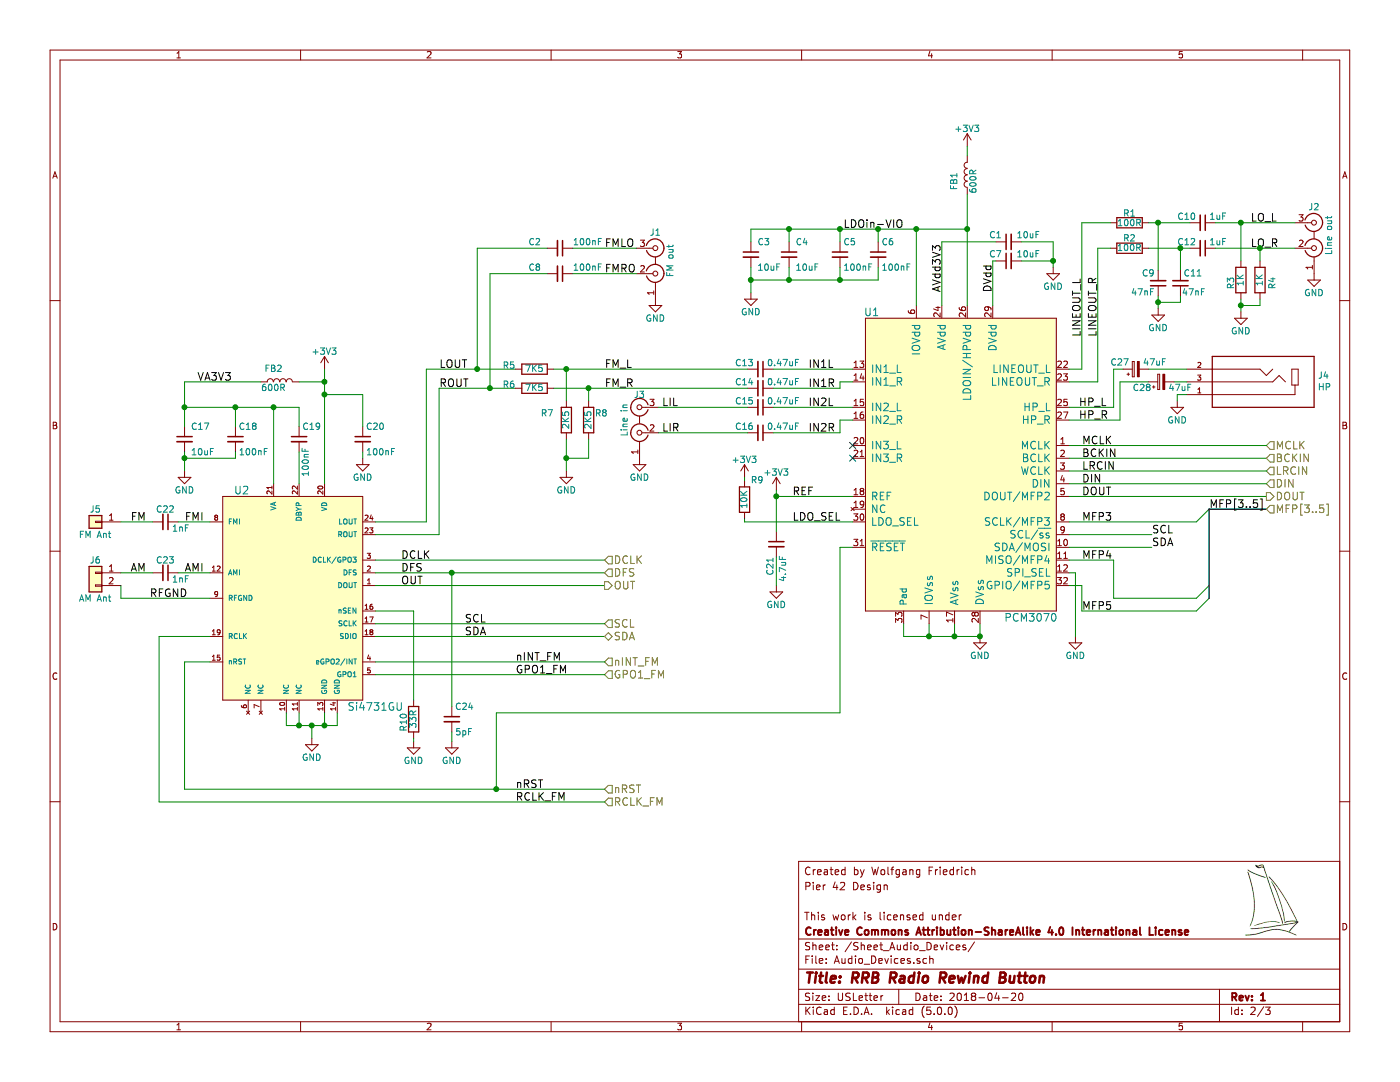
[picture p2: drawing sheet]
EESchema Schematic File Version 4
LIBS:P42-RRB_rev1-cache
EELAYER 26 0
EELAYER END
$Descr USLetter 11000 8500
encoding utf-8
Sheet 2 3
Title "RRB Radio Rewind Button"
Date "2018-04-20"
Rev "1"
Comp "Creative Commons Attribution-ShareAlike 4.0 International License"
Comment1 "This work is licensed under"
Comment2 ""
Comment3 "Pier 42 Design"
Comment4 "Created by Wolfgang Friedrich"
$EndDescr
$Comp
L RRB:Si4731GU U2
U 1 1
P 2350 4800
F 0 "U2" H 1900 5750 60  0000 C CNN
F 1 "Si4731GU" H 2950 4050 60  0000 C CNN
F 2 "Package_SO:SSOP-24_3.9x8.7mm_P0.635mm" H 2350 4800 60  0001 C CNN
F 3 "" H 2350 4800 60  0001 C CNN
F 4 "Silicon Labs" H 0   0   50  0001 C CNN "Mfr"
F 5 "Si4731-D60-GU" H 0   0   50  0001 C CNN "Mfr PN"
F 6 "IC RADIO RX AM/FM/AUX 24SSOP " H 0   0   50  0001 C CNN "Description"
	1    2350 4800
	1    0    0    -1  
$EndComp
$Comp
L Device:C_Small C20
U 1 1
P 2850 3450
F 0 "C20" H 2875 3550 50  0000 L CNN
F 1 "100nF" H 2875 3350 50  0000 L CNN
F 2 "Capacitor_SMD:C_0603_1608Metric" H 2888 3300 50  0001 C CNN
F 3 "" H 2850 3450 50  0001 C CNN
F 4 "CAP CER 100nF 25V 10% X7R 0603" H 2850 3450 60  0001 C CNN "Description"
	1    2850 3450
	1    0    0    -1  
$EndComp
$Comp
L Device:C_Small C18
U 1 1
P 1850 3450
F 0 "C18" H 1875 3550 50  0000 L CNN
F 1 "100nF" H 1875 3350 50  0000 L CNN
F 2 "Capacitor_SMD:C_0603_1608Metric" H 1888 3300 50  0001 C CNN
F 3 "" H 1850 3450 50  0001 C CNN
F 4 "CAP CER 100nF 25V 10% X7R 0603" H 1850 3450 60  0001 C CNN "Description"
	1    1850 3450
	1    0    0    -1  
$EndComp
$Comp
L Device:C_Small C19
U 1 1
P 2350 3450
F 0 "C19" H 2375 3550 50  0000 L CNN
F 1 "100nF" V 2400 3150 50  0000 L CNN
F 2 "Capacitor_SMD:C_0603_1608Metric" H 2388 3300 50  0001 C CNN
F 3 "" H 2350 3450 50  0001 C CNN
F 4 "CAP CER 100nF 25V 10% X7R 0603" H 2350 3450 60  0001 C CNN "Description"
	1    2350 3450
	1    0    0    -1  
$EndComp
$Comp
L power:GND #PWR08
U 1 1
P 2850 3600
F 0 "#PWR08" H 2850 3350 50  0001 C CNN
F 1 "GND" H 2850 3450 50  0000 C CNN
F 2 "" H 2850 3600 50  0001 C CNN
F 3 "" H 2850 3600 50  0001 C CNN
	1    2850 3600
	1    0    0    -1  
$EndComp
$Comp
L Device:C_Small C22
U 1 1
P 1300 4100
F 0 "C22" V 1200 4025 50  0000 L CNN
F 1 "1nF" V 1350 4150 50  0000 L CNN
F 2 "Capacitor_SMD:C_0603_1608Metric" H 1338 3950 50  0001 C CNN
F 3 "" H 1300 4100 50  0001 C CNN
F 4 "CAP CER 1nF 25V 10% X7R 0603" H 1300 4100 60  0001 C CNN "Description"
	1    1300 4100
	0    1    1    0   
$EndComp
$Comp
L power:GND #PWR018
U 1 1
P 2450 5800
F 0 "#PWR018" H 2450 5550 50  0001 C CNN
F 1 "GND" H 2450 5650 50  0000 C CNN
F 2 "" H 2450 5800 50  0001 C CNN
F 3 "" H 2450 5800 50  0001 C CNN
	1    2450 5800
	1    0    0    -1  
$EndComp
Text Label 3150 4400 0    60   ~ 0
DCLK
Text Label 3150 4500 0    60   ~ 0
DFS
Text Label 3150 4600 0    60   ~ 0
OUT
Text Label 3650 4900 0    60   ~ 0
SCL
Text Label 3650 5000 0    60   ~ 0
SDA
Text HLabel 4750 4900 2    60   Input ~ 0
SCL
Text Label 3450 3050 0    60   ~ 0
ROUT
Text Label 3450 2900 0    60   ~ 0
LOUT
$Comp
L Device:C_Small C24
U 1 1
P 3550 5650
F 0 "C24" H 3575 5750 50  0000 L CNN
F 1 "5pF" H 3575 5550 50  0000 L CNN
F 2 "Capacitor_SMD:C_0603_1608Metric" H 3588 5500 50  0001 C CNN
F 3 "" H 3550 5650 50  0001 C CNN
F 4 "CAP CER 5pF 25V 10% X7R 0603" H 3550 5650 60  0001 C CNN "Description"
	1    3550 5650
	1    0    0    -1  
$EndComp
$Comp
L power:GND #PWR020
U 1 1
P 3550 5825
F 0 "#PWR020" H 3550 5575 50  0001 C CNN
F 1 "GND" H 3550 5675 50  0000 C CNN
F 2 "" H 3550 5825 50  0001 C CNN
F 3 "" H 3550 5825 50  0001 C CNN
	1    3550 5825
	1    0    0    -1  
$EndComp
$Comp
L Device:C_Small C23
U 1 1
P 1300 4500
F 0 "C23" V 1200 4425 50  0000 L CNN
F 1 "1nF" V 1350 4550 50  0000 L CNN
F 2 "Capacitor_SMD:C_0603_1608Metric" H 1338 4350 50  0001 C CNN
F 3 "" H 1300 4500 50  0001 C CNN
F 4 "CAP CER 1nF 25V 10% X7R 0603" H 1300 4500 60  0001 C CNN "Description"
	1    1300 4500
	0    1    1    0   
$EndComp
Text Label 4050 5200 0    60   ~ 0
nINT_FM
Text Label 4050 5300 0    60   ~ 0
GPO1_FM
Text Label 4050 6200 0    60   ~ 0
nRST
Text Label 4050 6300 0    60   ~ 0
RCLK_FM
$Comp
L P42-RRB_rev1-rescue:Conn_01x02 J6
U 1 1
P 750 4500
F 0 "J6" H 750 4600 50  0000 C CNN
F 1 "AM Ant" H 750 4300 50  0000 C CNN
F 2 "Connector_PinHeader_2.54mm:PinHeader_1x02_P2.54mm_Vertical" H 750 4500 50  0001 C CNN
F 3 "" H 750 4500 50  0001 C CNN
F 4 "CONN HEADER 2PIN 2.54MM TH" H 0   0   50  0001 C CNN "Description"
	1    750  4500
	-1   0    0    -1  
$EndComp
$Comp
L P42-RRB_rev1-rescue:Conn_01x01 J?
U 1 1
P 750 4100
AR Path="/5ADBC171" Ref="J?"  Part="1" 
AR Path="/5AD69680/5ADBC171" Ref="J5"  Part="1" 
F 0 "J5" H 750 4200 50  0000 C CNN
F 1 "FM Ant" H 750 4000 50  0000 C CNN
F 2 "Connector_PinHeader_2.54mm:PinHeader_1x01_P2.54mm_Vertical" H 750 4100 50  0001 C CNN
F 3 "" H 750 4100 50  0001 C CNN
F 4 "CONN HEADER 1PIN TH " H 0   0   50  0001 C CNN "Description"
	1    750  4100
	-1   0    0    -1  
$EndComp
$Comp
L Device:R R10
U 1 1
P 3250 5650
F 0 "R10" V 3325 5675 50  0000 C CNN
F 1 "33R" V 3250 5650 50  0000 C CNN
F 2 "Resistor_SMD:R_0603_1608Metric" V 3180 5650 50  0001 C CNN
F 3 "" H 3250 5650 50  0001 C CNN
F 4 "RES 33R 1% 0.1W 0603" V 3250 5650 60  0001 C CNN "Description"
	1    3250 5650
	-1   0    0    1   
$EndComp
$Comp
L power:GND #PWR019
U 1 1
P 3250 5825
F 0 "#PWR019" H 3250 5575 50  0001 C CNN
F 1 "GND" H 3250 5675 50  0000 C CNN
F 2 "" H 3250 5825 50  0001 C CNN
F 3 "" H 3250 5825 50  0001 C CNN
	1    3250 5825
	1    0    0    -1  
$EndComp
Text HLabel 4750 5200 2    60   Input ~ 0
nINT_FM
Text HLabel 4750 5300 2    60   Input ~ 0
GPO1_FM
Text HLabel 4750 6200 2    60   Input ~ 0
nRST
Text HLabel 4750 6300 2    60   Input ~ 0
RCLK_FM
$Comp
L power:+3V3 #PWR06
U 1 1
P 2550 2900
F 0 "#PWR06" H 2550 2750 50  0001 C CNN
F 1 "+3V3" H 2550 3040 50  0000 C CNN
F 2 "" H 2550 2900 50  0001 C CNN
F 3 "" H 2550 2900 50  0001 C CNN
	1    2550 2900
	1    0    0    -1  
$EndComp
$Comp
L power:GND #PWR010
U 1 1
P 1450 3700
F 0 "#PWR010" H 1450 3450 50  0001 C CNN
F 1 "GND" H 1450 3550 50  0000 C CNN
F 2 "" H 1450 3700 50  0001 C CNN
F 3 "" H 1450 3700 50  0001 C CNN
	1    1450 3700
	1    0    0    -1  
$EndComp
$Comp
L Device:L FB2
U 1 1
P 2200 3000
F 0 "FB2" V 2300 3050 50  0000 C CNN
F 1 "600R" V 2150 3050 50  0000 C CNN
F 2 "Inductor_SMD:L_0603_1608Metric" H 2200 3000 50  0001 C CNN
F 3 "" H 2200 3000 50  0001 C CNN
F 4 "Taiyo Yuden" H 0   0   50  0001 C CNN "Mfr"
F 5 "BK1608HW601-T" H 0   0   50  0001 C CNN "Mfr PN"
F 6 "FERRITE BEAD 600 OHM 0603 " H 0   0   50  0001 C CNN "Description"
	1    2200 3000
	0    -1   -1   0   
$EndComp
$Comp
L P42-RRB_rev1-rescue:Conn_Coaxial_x2 J2
U 1 1
P 10325 1850
F 0 "J2" H 10325 2075 50  0000 C CNN
F 1 "Line out" V 10440 1850 50  0000 C CNN
F 2 "RRB:CUI_RCJ2223" H 10325 1750 50  0001 C CNN
F 3 "" H 10325 1750 50  0001 C CNN
F 4 "CONN RCA JACK MONO 3.2MM R/A " H 475 -625 50  0001 C CNN "Description"
F 5 "CUI Inc." H 475 -625 50  0001 C CNN "Mfr"
F 6 "RCJ-2223 " H 475 -625 50  0001 C CNN "Mfr PN"
	1    10325 1850
	1    0    0    -1  
$EndComp
$Comp
L Device:C_Small C13
U 1 1
P 5975 2900
F 0 "C13" V 5925 2700 50  0000 L CNN
F 1 "0.47uF" V 5925 2950 50  0000 L CNN
F 2 "Capacitor_SMD:C_0603_1608Metric" H 5975 2900 50  0001 C CNN
F 3 "" H 5975 2900 50  0001 C CNN
F 4 "CAP CER 0.47uF 25V 10% X7R 0603" H -225 0   50  0001 C CNN "Description"
	1    5975 2900
	0    1    1    0   
$EndComp
$Comp
L Device:C_Small C14
U 1 1
P 5975 3050
F 0 "C14" V 5925 2850 50  0000 L CNN
F 1 "0.47uF" V 5925 3100 50  0000 L CNN
F 2 "Capacitor_SMD:C_0603_1608Metric" H 5975 3050 50  0001 C CNN
F 3 "" H 5975 3050 50  0001 C CNN
F 4 "CAP CER 0.47uF 25V 10% X7R 0603" H -225 0   50  0001 C CNN "Description"
	1    5975 3050
	0    1    1    0   
$EndComp
$Comp
L power:GND #PWR09
U 1 1
P 5025 3600
F 0 "#PWR09" H 5025 3350 50  0001 C CNN
F 1 "GND" H 5025 3450 50  0000 C CNN
F 2 "" H 5025 3600 50  0001 C CNN
F 3 "" H 5025 3600 50  0001 C CNN
	1    5025 3600
	1    0    0    -1  
$EndComp
$Comp
L Device:C_Small C15
U 1 1
P 5975 3200
F 0 "C15" V 5925 3000 50  0000 L CNN
F 1 "0.47uF" V 5925 3250 50  0000 L CNN
F 2 "Capacitor_SMD:C_0603_1608Metric" H 5975 3200 50  0001 C CNN
F 3 "" H 5975 3200 50  0001 C CNN
F 4 "CAP CER 0.47uF 25V 10% X7R 0603" H -225 0   50  0001 C CNN "Description"
	1    5975 3200
	0    1    1    0   
$EndComp
$Comp
L Device:C_Small C16
U 1 1
P 5975 3400
F 0 "C16" V 5925 3200 50  0000 L CNN
F 1 "0.47uF" V 5925 3450 50  0000 L CNN
F 2 "Capacitor_SMD:C_0603_1608Metric" H 5975 3400 50  0001 C CNN
F 3 "" H 5975 3400 50  0001 C CNN
F 4 "CAP CER 0.47uF 25V 10% X7R 0603" H -425 100 50  0001 C CNN "Description"
	1    5975 3400
	0    1    1    0   
$EndComp
$Comp
L power:GND #PWR05
U 1 1
P 10325 2150
F 0 "#PWR05" H 10325 1900 50  0001 C CNN
F 1 "GND" H 10325 2000 50  0000 C CNN
F 2 "" H 10325 2150 50  0001 C CNN
F 3 "" H 10325 2150 50  0001 C CNN
	1    10325 2150
	1    0    0    -1  
$EndComp
$Comp
L power:+3V3 #PWR01
U 1 1
P 7600 1150
F 0 "#PWR01" H 7600 1000 50  0001 C CNN
F 1 "+3V3" H 7600 1290 50  0000 C CNN
F 2 "" H 7600 1150 50  0001 C CNN
F 3 "" H 7600 1150 50  0001 C CNN
	1    7600 1150
	1    0    0    -1  
$EndComp
$Comp
L Device:L FB1
U 1 1
P 7600 1375
F 0 "FB1" V 7700 1425 50  0000 C CNN
F 1 "600R" V 7550 1425 50  0000 C CNN
F 2 "Inductor_SMD:L_0603_1608Metric" H 7600 1375 50  0001 C CNN
F 3 "" H 7600 1375 50  0001 C CNN
F 4 "Taiyo Yuden" H 0   0   50  0001 C CNN "Mfr"
F 5 "BK1608HW601-T" H 0   0   50  0001 C CNN "Mfr PN"
F 6 "FERRITE BEAD 600 OHM 0603 " H 0   0   50  0001 C CNN "Description"
	1    7600 1375
	-1   0    0    1   
$EndComp
$Comp
L Device:C_Small C1
U 1 1
P 7925 1900
F 0 "C1" V 7975 1950 50  0000 L CNN
F 1 "10uF" V 7975 1650 50  0000 L CNN
F 2 "Capacitor_SMD:C_1206_3216Metric" H 7925 1900 50  0001 C CNN
F 3 "" H 7925 1900 50  0001 C CNN
F 4 "CAP CER 10uF 16V 10% X7R 1206" H -375 0   50  0001 C CNN "Description"
	1    7925 1900
	0    -1   -1   0   
$EndComp
$Comp
L power:GND #PWR02
U 1 1
P 8275 2100
F 0 "#PWR02" H 8275 1850 50  0001 C CNN
F 1 "GND" H 8275 1950 50  0000 C CNN
F 2 "" H 8275 2100 50  0001 C CNN
F 3 "" H 8275 2100 50  0001 C CNN
	1    8275 2100
	1    0    0    -1  
$EndComp
$Comp
L Device:C_Small C6
U 1 1
P 6900 2000
F 0 "C6" H 6925 2100 50  0000 L CNN
F 1 "100nF" H 6925 1900 50  0000 L CNN
F 2 "Capacitor_SMD:C_0603_1608Metric" H 6938 1850 50  0001 C CNN
F 3 "" H 6900 2000 50  0001 C CNN
F 4 "CAP CER 100nF 25V 10% X7R 0603" H 6900 2000 60  0001 C CNN "Description"
	1    6900 2000
	1    0    0    -1  
$EndComp
$Comp
L Device:C_Small C5
U 1 1
P 6600 2000
F 0 "C5" H 6625 2100 50  0000 L CNN
F 1 "100nF" H 6625 1900 50  0000 L CNN
F 2 "Capacitor_SMD:C_0603_1608Metric" H 6638 1850 50  0001 C CNN
F 3 "" H 6600 2000 50  0001 C CNN
F 4 "CAP CER 100nF 25V 10% X7R 0603" H 6600 2000 60  0001 C CNN "Description"
	1    6600 2000
	1    0    0    -1  
$EndComp
$Comp
L Device:C_Small C4
U 1 1
P 6200 2000
F 0 "C4" H 6250 2100 50  0000 L CNN
F 1 "10uF" H 6250 1900 50  0000 L CNN
F 2 "Capacitor_SMD:C_1206_3216Metric" H 6200 2000 50  0001 C CNN
F 3 "" H 6200 2000 50  0001 C CNN
F 4 "CAP CER 10uF 16V 10% X7R 1206" H 0   0   50  0001 C CNN "Description"
	1    6200 2000
	1    0    0    -1  
$EndComp
$Comp
L Device:C_Small C3
U 1 1
P 5900 2000
F 0 "C3" H 5950 2100 50  0000 L CNN
F 1 "10uF" H 5950 1900 50  0000 L CNN
F 2 "Capacitor_SMD:C_1206_3216Metric" H 5900 2000 50  0001 C CNN
F 3 "" H 5900 2000 50  0001 C CNN
F 4 "CAP CER 10uF 16V 10% X7R 1206" H 0   0   50  0001 C CNN "Description"
	1    5900 2000
	1    0    0    -1  
$EndComp
$Comp
L power:GND #PWR03
U 1 1
P 5900 2300
F 0 "#PWR03" H 5900 2050 50  0001 C CNN
F 1 "GND" H 5900 2150 50  0000 C CNN
F 2 "" H 5900 2300 50  0001 C CNN
F 3 "" H 5900 2300 50  0001 C CNN
	1    5900 2300
	1    0    0    -1  
$EndComp
$Comp
L Device:R R9
U 1 1
P 5850 3925
F 0 "R9" H 5750 3775 50  0000 C CNN
F 1 "10K" V 5850 3925 50  0000 C CNN
F 2 "Resistor_SMD:R_0603_1608Metric" V 5780 3925 50  0001 C CNN
F 3 "" H 5850 3925 50  0001 C CNN
F 4 "RES 10K 1% 0.1W 0603" V 5850 3925 60  0001 C CNN "Description"
	1    5850 3925
	-1   0    0    1   
$EndComp
$Comp
L power:+3V3 #PWR012
U 1 1
P 5850 3750
F 0 "#PWR012" H 5850 3600 50  0001 C CNN
F 1 "+3V3" H 5850 3890 50  0000 C CNN
F 2 "" H 5850 3750 50  0001 C CNN
F 3 "" H 5850 3750 50  0001 C CNN
	1    5850 3750
	1    0    0    -1  
$EndComp
Text Label 8500 3600 0    60   ~ 0
BCKIN
Text Label 8500 3700 0    60   ~ 0
LRCIN
Text Label 8500 3900 0    60   ~ 0
DOUT
Text Label 8500 3800 0    60   ~ 0
DIN
$Comp
L power:GND #PWR016
U 1 1
P 7700 5000
F 0 "#PWR016" H 7700 4750 50  0001 C CNN
F 1 "GND" H 7700 4850 50  0000 C CNN
F 2 "" H 7700 5000 50  0001 C CNN
F 3 "" H 7700 5000 50  0001 C CNN
	1    7700 5000
	1    0    0    -1  
$EndComp
$Comp
L Device:C_Small C17
U 1 1
P 1450 3450
F 0 "C17" H 1500 3550 50  0000 L CNN
F 1 "10uF" H 1500 3350 50  0000 L CNN
F 2 "Capacitor_SMD:C_1206_3216Metric" H 1450 3450 50  0001 C CNN
F 3 "" H 1450 3450 50  0001 C CNN
F 4 "CAP CER 10uF 16V 10% X7R 1206" H 0   0   50  0001 C CNN "Description"
	1    1450 3450
	1    0    0    -1  
$EndComp
Wire Wire Line
	2950 4500 3550 4500
Wire Wire Line
	950  4700 1650 4700
Wire Wire Line
	2250 5600 2250 5700
Wire Wire Line
	2250 5700 2350 5700
Wire Wire Line
	2650 5700 2650 5600
Wire Wire Line
	2350 5600 2350 5700
Connection ~ 2350 5700
Wire Wire Line
	2450 5800 2450 5700
Connection ~ 2450 5700
Wire Wire Line
	2950 4200 3450 4200
Wire Wire Line
	3450 4200 3450 3050
Wire Wire Line
	2950 4100 3350 4100
Wire Wire Line
	3350 4100 3350 2900
Wire Wire Line
	2950 5200 4750 5200
Wire Wire Line
	2950 5300 4750 5300
Wire Wire Line
	1650 5200 1450 5200
Wire Wire Line
	1450 5200 1450 6200
Connection ~ 3550 4500
Wire Wire Line
	1250 5000 1250 6300
Wire Wire Line
	1250 6300 4750 6300
Wire Wire Line
	950  4600 950  4700
Wire Wire Line
	3250 5500 3250 4800
Wire Wire Line
	3250 4800 2950 4800
Wire Wire Line
	2550 2900 2550 3000
Wire Wire Line
	2150 3800 2150 3200
Wire Wire Line
	1450 3200 1850 3200
Connection ~ 2150 3200
Wire Wire Line
	2350 3000 2550 3000
Connection ~ 2550 3000
Wire Wire Line
	1450 3000 2050 3000
Connection ~ 1850 3200
Wire Wire Line
	2850 3100 2550 3100
Connection ~ 2550 3100
Wire Wire Line
	6600 3050 6075 3050
Wire Wire Line
	6075 3200 6700 3200
Wire Wire Line
	7600 1150 7600 1225
Connection ~ 7200 1800
Wire Wire Line
	5900 1800 6200 1800
Wire Wire Line
	8275 1900 8275 2050
Connection ~ 6900 1800
Wire Wire Line
	6200 1900 6200 1800
Connection ~ 6600 1800
Wire Wire Line
	5900 1900 5900 1800
Connection ~ 6200 1800
Wire Wire Line
	5900 2200 6200 2200
Wire Wire Line
	5900 2100 5900 2200
Connection ~ 6600 2200
Wire Wire Line
	6200 2200 6200 2100
Connection ~ 6200 2200
Connection ~ 5900 2200
Wire Wire Line
	5850 3775 5850 3750
Wire Wire Line
	7700 5000 7700 4900
Wire Wire Line
	7300 5000 7500 5000
Wire Wire Line
	7500 5000 7500 4900
Wire Wire Line
	7300 5000 7300 4900
Connection ~ 7500 5000
Wire Wire Line
	1450 3000 1450 3200
Wire Wire Line
	1850 3600 1450 3600
Wire Wire Line
	1450 3550 1450 3600
Connection ~ 1450 3600
Connection ~ 1450 3200
Wire Wire Line
	2350 5700 2450 5700
Wire Wire Line
	2150 3200 2350 3200
Wire Wire Line
	2550 3000 2550 3100
Wire Wire Line
	1850 3200 2150 3200
Wire Wire Line
	2550 3100 2550 3800
Wire Wire Line
	1450 6200 3900 6200
Wire Wire Line
	6600 1800 6900 1800
Wire Wire Line
	6200 1800 6600 1800
Wire Wire Line
	6600 2200 6900 2200
Wire Wire Line
	6200 2200 6600 2200
Wire Wire Line
	5900 2200 5900 2300
Wire Wire Line
	1450 3600 1450 3700
Wire Wire Line
	1450 3200 1450 3350
Text Label 9050 4200 0    60   ~ 0
SCL
Text Label 9050 4300 0    60   ~ 0
SDA
Wire Wire Line
	8400 4500 8450 4500
$Comp
L power:GND #PWR017
U 1 1
P 8450 5000
F 0 "#PWR017" H 8450 4750 50  0001 C CNN
F 1 "GND" H 8450 4850 50  0000 C CNN
F 2 "" H 8450 5000 50  0001 C CNN
F 3 "" H 8450 5000 50  0001 C CNN
	1    8450 5000
	1    0    0    -1  
$EndComp
Wire Wire Line
	8450 4500 8450 5000
Connection ~ 7700 5000
Wire Wire Line
	7500 5000 7700 5000
Wire Wire Line
	6600 4300 6700 4300
$Comp
L RRB:PCM3070 U1
U 1 1
P 8000 3100
F 0 "U1" H 6850 3750 60  0000 C CNN
F 1 "PCM3070" H 8100 1350 60  0000 C CNN
F 2 "Package_DFN_QFN:QFN-32-1EP_5x5mm_P0.5mm_EP3.45x3.45mm" H 8000 3100 60  0001 C CNN
F 3 "" H 8000 3100 60  0001 C CNN
F 4 "TI" H 0   0   50  0001 C CNN "Mfr"
F 5 "PCM3070IRHBT" H 0   0   50  0001 C CNN "Mfr PN"
F 6 "IC STEREO AUD CODEC 32BIT 32QFN " H 0   0   50  0001 C CNN "Description"
	1    8000 3100
	1    0    0    -1  
$EndComp
Wire Wire Line
	8400 4200 9050 4200
Wire Wire Line
	8400 4300 9050 4300
$Comp
L Device:C_Small C2
U 1 1
P 4400 1950
F 0 "C2" V 4350 1700 50  0000 L CNN
F 1 "100nF" V 4350 2050 50  0000 L CNN
F 2 "Capacitor_SMD:C_0603_1608Metric" H 4438 1800 50  0001 C CNN
F 3 "" H 4400 1950 50  0001 C CNN
F 4 "CAP CER 100nF 25V 10% X7R 0603" H 4400 1950 60  0001 C CNN "Description"
	1    4400 1950
	0    1    1    0   
$EndComp
$Comp
L Device:C_Small C8
U 1 1
P 4400 2150
F 0 "C8" V 4350 1900 50  0000 L CNN
F 1 "100nF" V 4350 2250 50  0000 L CNN
F 2 "Capacitor_SMD:C_0603_1608Metric" H 4438 2000 50  0001 C CNN
F 3 "" H 4400 2150 50  0001 C CNN
F 4 "CAP CER 100nF 25V 10% X7R 0603" H 4400 2150 60  0001 C CNN "Description"
	1    4400 2150
	0    1    1    0   
$EndComp
$Comp
L P42-RRB_rev1-rescue:Conn_Coaxial_x2 J1
U 1 1
P 5150 2050
F 0 "J1" H 5150 2275 50  0000 C CNN
F 1 "FM out" V 5265 2050 50  0000 C CNN
F 2 "RRB:CUI_RCJ2223" H 5150 1950 50  0001 C CNN
F 3 "" H 5150 1950 50  0001 C CNN
F 4 "CONN RCA JACK MONO 3.2MM R/A " H 0   0   50  0001 C CNN "Description"
F 5 "CUI Inc." H 0   0   50  0001 C CNN "Mfr"
F 6 "RCJ-2223 " H 0   0   50  0001 C CNN "Mfr PN"
	1    5150 2050
	1    0    0    -1  
$EndComp
$Comp
L power:GND #PWR04
U 1 1
P 5150 2350
F 0 "#PWR04" H 5150 2100 50  0001 C CNN
F 1 "GND" H 5150 2200 50  0000 C CNN
F 2 "" H 5150 2350 50  0001 C CNN
F 3 "" H 5150 2350 50  0001 C CNN
	1    5150 2350
	1    0    0    -1  
$EndComp
Wire Wire Line
	3350 2900 3750 2900
Wire Wire Line
	3450 3050 3850 3050
Wire Wire Line
	3850 2150 3850 3050
Connection ~ 3850 3050
Wire Wire Line
	3850 3050 4050 3050
Wire Wire Line
	3750 1950 3750 2900
Connection ~ 3750 2900
Wire Wire Line
	3750 2900 4050 2900
Wire Wire Line
	6075 2900 6700 2900
Wire Wire Line
	6700 3000 6600 3000
Wire Wire Line
	6600 3000 6600 3050
$Comp
L P42-RRB_rev1-rescue:Conn_Coaxial_x2 J3
U 1 1
P 5025 3300
F 0 "J3" H 5025 3500 50  0000 C CNN
F 1 "Line in" V 5140 3300 50  0000 C CNN
F 2 "RRB:CUI_RCJ2223" H 5025 3200 50  0001 C CNN
F 3 "" H 5025 3200 50  0001 C CNN
F 4 "CUI Inc." H -325 0   50  0001 C CNN "Mfr"
F 5 "RCJ-2223 " H -325 0   50  0001 C CNN "Mfr PN"
F 6 "CONN RCA JACK MONO 3.2MM R/A " H -325 0   50  0001 C CNN "Description"
	1    5025 3300
	-1   0    0    -1  
$EndComp
Wire Wire Line
	5875 3200 5175 3200
Wire Wire Line
	5175 3400 5875 3400
Wire Wire Line
	8400 4100 9400 4100
Wire Wire Line
	8400 4400 8750 4400
Wire Wire Line
	8750 4400 8750 4700
Wire Wire Line
	8750 4700 9400 4700
Wire Bus Line
	9500 4000 9950 4000
Entry Wire Line
	9400 4100 9500 4000
Entry Wire Line
	9400 4700 9500 4600
Entry Wire Line
	9400 4800 9500 4700
Text HLabel 9950 4000 2    60   Input ~ 0
MFP[3..5]
Text Label 8500 4100 0    60   ~ 0
MFP3
Text Label 8500 4400 0    60   ~ 0
MFP4
Text Label 8500 4800 0    60   ~ 0
MFP5
$Comp
L Device:C_Small C21
U 1 1
P 6100 4275
F 0 "C21" V 6050 4025 50  0000 L CNN
F 1 "4.7uF" V 6150 3975 50  0000 L CNN
F 2 "Capacitor_SMD:C_1206_3216Metric" H 6100 4275 50  0001 C CNN
F 3 "" H 6100 4275 50  0001 C CNN
F 4 "CAP CER 4.7uF 16V 10% X7R 1206" H -300 375 50  0001 C CNN "Description"
	1    6100 4275
	1    0    0    -1  
$EndComp
$Comp
L power:GND #PWR014
U 1 1
P 6100 4600
F 0 "#PWR014" H 6100 4350 50  0001 C CNN
F 1 "GND" H 6100 4450 50  0000 C CNN
F 2 "" H 6100 4600 50  0001 C CNN
F 3 "" H 6100 4600 50  0001 C CNN
	1    6100 4600
	1    0    0    -1  
$EndComp
Wire Wire Line
	6100 4600 6100 4375
Wire Wire Line
	5850 4075 5850 4100
Text HLabel 9950 3500 2    60   Input ~ 0
MCLK
Wire Wire Line
	3900 6200 3900 5600
Wire Wire Line
	3900 5600 6600 5600
Wire Wire Line
	6600 4300 6600 5600
Connection ~ 3900 6200
Wire Wire Line
	3900 6200 4750 6200
$Comp
L Device:R R5
U 1 1
P 4200 2900
F 0 "R5" V 4225 3100 50  0000 C CNN
F 1 "7K5" V 4200 2900 50  0000 C CNN
F 2 "Resistor_SMD:R_0603_1608Metric" V 4130 2900 50  0001 C CNN
F 3 "" H 4200 2900 50  0001 C CNN
F 4 "RES 7K5 1% 0.1W 0603" V 4200 2900 60  0001 C CNN "Description"
	1    4200 2900
	0    -1   -1   0   
$EndComp
Wire Wire Line
	4350 2900 4450 2900
$Comp
L Device:R R6
U 1 1
P 4200 3050
F 0 "R6" V 4225 3250 50  0000 C CNN
F 1 "7K5" V 4200 3050 50  0000 C CNN
F 2 "Resistor_SMD:R_0603_1608Metric" V 4130 3050 50  0001 C CNN
F 3 "" H 4200 3050 50  0001 C CNN
F 4 "RES 7K5 1% 0.1W 0603" V 4200 3050 60  0001 C CNN "Description"
	1    4200 3050
	0    -1   -1   0   
$EndComp
Wire Wire Line
	4350 3050 4625 3050
$Comp
L Device:R R7
U 1 1
P 4450 3300
F 0 "R7" H 4600 3250 50  0000 C CNN
F 1 "2K5" V 4450 3300 50  0000 C CNN
F 2 "Resistor_SMD:R_0603_1608Metric" V 4380 3300 50  0001 C CNN
F 3 "" H 4450 3300 50  0001 C CNN
F 4 "RES 2K5 3R 1% 0.1W 0603" V 4450 3300 60  0001 C CNN "Description"
	1    4450 3300
	-1   0    0    1   
$EndComp
$Comp
L Device:R R8
U 1 1
P 4625 3300
F 0 "R8" H 4525 3250 50  0000 C CNN
F 1 "2K5" V 4625 3300 50  0000 C CNN
F 2 "Resistor_SMD:R_0603_1608Metric" V 4555 3300 50  0001 C CNN
F 3 "" H 4625 3300 50  0001 C CNN
F 4 "RES 2K5 3R 1% 0.1W 0603" V 4625 3300 60  0001 C CNN "Description"
	1    4625 3300
	-1   0    0    1   
$EndComp
Wire Wire Line
	4450 3150 4450 2900
Connection ~ 4450 2900
Wire Wire Line
	4450 2900 5875 2900
Wire Wire Line
	4625 3150 4625 3050
Connection ~ 4625 3050
Wire Wire Line
	4625 3050 5875 3050
Wire Wire Line
	4625 3450 4625 3600
Wire Wire Line
	4625 3600 4450 3600
Wire Wire Line
	4450 3600 4450 3450
Wire Wire Line
	4450 3600 4450 3700
Connection ~ 4450 3600
$Comp
L power:GND #PWR011
U 1 1
P 4450 3700
F 0 "#PWR011" H 4450 3450 50  0001 C CNN
F 1 "GND" H 4450 3550 50  0000 C CNN
F 2 "" H 4450 3700 50  0001 C CNN
F 3 "" H 4450 3700 50  0001 C CNN
	1    4450 3700
	1    0    0    -1  
$EndComp
$Comp
L power:+3V3 #PWR013
U 1 1
P 6100 3850
F 0 "#PWR013" H 6100 3700 50  0001 C CNN
F 1 "+3V3" H 6100 3990 50  0000 C CNN
F 2 "" H 6100 3850 50  0001 C CNN
F 3 "" H 6100 3850 50  0001 C CNN
	1    6100 3850
	1    0    0    -1  
$EndComp
$Comp
L Device:C_Small C7
U 1 1
P 7925 2050
F 0 "C7" V 7975 2100 50  0000 L CNN
F 1 "10uF" V 7975 1800 50  0000 L CNN
F 2 "Capacitor_SMD:C_1206_3216Metric" H 7925 2050 50  0001 C CNN
F 3 "" H 7925 2050 50  0001 C CNN
F 4 "CAP CER 10uF 16V 10% X7R 1206" H -125 0   50  0001 C CNN "Description"
	1    7925 2050
	0    -1   -1   0   
$EndComp
Wire Wire Line
	7800 2050 7825 2050
Connection ~ 8275 2050
Wire Wire Line
	8275 2050 8275 2100
Wire Wire Line
	7600 1800 7600 2400
Wire Wire Line
	6900 1800 7200 1800
Wire Wire Line
	7200 1800 7200 2400
Connection ~ 7600 1800
Wire Wire Line
	7200 1800 7600 1800
Wire Wire Line
	7600 1525 7600 1800
Wire Wire Line
	7800 2050 7800 2400
Wire Wire Line
	7400 1900 7400 2400
$Comp
L Device:R R1
U 1 1
P 8875 1750
F 0 "R1" V 8800 1750 50  0000 C CNN
F 1 "100R" V 8875 1750 50  0000 C CNN
F 2 "Resistor_SMD:R_0603_1608Metric" V 8805 1750 50  0001 C CNN
F 3 "" H 8875 1750 50  0001 C CNN
F 4 "RES 100R 1% 0.1W 0603" V 8875 1750 60  0001 C CNN "Description"
	1    8875 1750
	0    1    1    0   
$EndComp
$Comp
L Device:R R2
U 1 1
P 8875 1950
F 0 "R2" V 8950 1950 50  0000 C CNN
F 1 "100R" V 8875 1950 50  0000 C CNN
F 2 "Resistor_SMD:R_0603_1608Metric" V 8805 1950 50  0001 C CNN
F 3 "" H 8875 1950 50  0001 C CNN
F 4 "RES 100R 1% 0.1W 0603" V 8875 1950 60  0001 C CNN "Description"
	1    8875 1950
	0    -1   -1   0   
$EndComp
$Comp
L Device:C_Small C10
U 1 1
P 9450 1750
F 0 "C10" V 9400 1550 50  0000 L CNN
F 1 "1uF" V 9400 1800 50  0000 L CNN
F 2 "Capacitor_SMD:C_0603_1608Metric" H 9488 1600 50  0001 C CNN
F 3 "" H 9450 1750 50  0001 C CNN
F 4 "CAP CER 1uF 25V 10% X7R 0603" H 9450 1750 60  0001 C CNN "Description"
	1    9450 1750
	0    1    1    0   
$EndComp
$Comp
L Device:C_Small C12
U 1 1
P 9450 1950
F 0 "C12" V 9400 1750 50  0000 L CNN
F 1 "1uF" V 9400 2000 50  0000 L CNN
F 2 "Capacitor_SMD:C_0603_1608Metric" H 9488 1800 50  0001 C CNN
F 3 "" H 9450 1950 50  0001 C CNN
F 4 "CAP CER 1uF 25V 10% X7R 0603" H 9450 1950 60  0001 C CNN "Description"
	1    9450 1950
	0    1    1    0   
$EndComp
$Comp
L Device:R R4
U 1 1
P 9900 2200
F 0 "R4" V 9800 2225 50  0000 C CNN
F 1 "1K" V 9900 2200 50  0000 C CNN
F 2 "Resistor_SMD:R_0603_1608Metric" V 9830 2200 50  0001 C CNN
F 3 "" H 9900 2200 50  0001 C CNN
F 4 "RES 1K0 1% 0.1W 0603" V 9900 2200 60  0001 C CNN "Description"
	1    9900 2200
	-1   0    0    1   
$EndComp
$Comp
L Device:R R3
U 1 1
P 9750 2200
F 0 "R3" V 9825 2225 50  0000 C CNN
F 1 "1K" V 9750 2200 50  0000 C CNN
F 2 "Resistor_SMD:R_0603_1608Metric" V 9680 2200 50  0001 C CNN
F 3 "" H 9750 2200 50  0001 C CNN
F 4 "RES 1K0 1% 0.1W 0603" V 9750 2200 60  0001 C CNN "Description"
	1    9750 2200
	-1   0    0    1   
$EndComp
Wire Wire Line
	9750 2350 9750 2400
Wire Wire Line
	9750 2400 9900 2400
Wire Wire Line
	9900 2400 9900 2350
Wire Wire Line
	9750 2400 9750 2450
Connection ~ 9750 2400
$Comp
L power:GND #PWR07
U 1 1
P 9750 2450
F 0 "#PWR07" H 9750 2200 50  0001 C CNN
F 1 "GND" H 9750 2300 50  0000 C CNN
F 2 "" H 9750 2450 50  0001 C CNN
F 3 "" H 9750 2450 50  0001 C CNN
	1    9750 2450
	1    0    0    -1  
$EndComp
Wire Wire Line
	2450 5700 2550 5700
Wire Wire Line
	2550 5600 2550 5700
Connection ~ 2550 5700
Wire Wire Line
	2550 5700 2650 5700
Wire Wire Line
	3250 5800 3250 5825
Wire Wire Line
	1650 5000 1250 5000
Wire Wire Line
	5850 4100 6700 4100
NoConn ~ 6700 3600
NoConn ~ 6700 3500
Wire Wire Line
	1850 3200 1850 3350
Wire Wire Line
	1850 3550 1850 3600
Wire Wire Line
	2350 3200 2350 3350
Wire Wire Line
	2350 3550 2350 3800
Wire Wire Line
	2850 3100 2850 3350
Wire Wire Line
	2850 3600 2850 3550
Wire Wire Line
	1400 4100 1650 4100
Wire Wire Line
	950  4100 1200 4100
Wire Wire Line
	950  4500 1200 4500
Wire Wire Line
	1400 4500 1650 4500
Wire Wire Line
	3550 5750 3550 5825
Wire Wire Line
	3550 4500 3550 5550
Wire Wire Line
	3750 1950 4300 1950
Wire Wire Line
	3850 2150 4300 2150
Wire Wire Line
	4500 2150 5000 2150
Wire Wire Line
	4500 1950 5000 1950
Wire Wire Line
	6600 2100 6600 2200
Wire Wire Line
	6600 1800 6600 1900
Wire Wire Line
	6900 1800 6900 1900
Wire Wire Line
	6900 2100 6900 2200
Wire Wire Line
	9550 1750 9750 1750
Wire Wire Line
	9550 1950 9900 1950
$Comp
L RRB:SJ1-3523N J4
U 1 1
P 9925 3000
F 0 "J4" H 9496 2954 50  0000 R CNN
F 1 "HP" H 9496 3045 50  0000 R CNN
F 2 "RRB:CUI_SJ1-3523N" H 9925 3000 50  0001 L BNN
F 3 "Manufacturer recommendation" H 9925 3000 50  0001 L BNN
F 4 "CUI Inc." H 375 0   50  0001 C CNN "Mfr"
F 5 "SJ1-3523N" H 375 0   50  0001 C CNN "Mfr PN"
F 6 "CONN JACK STEREO 3.5MM R/A " H 375 0   50  0001 C CNN "Description"
	1    9925 3000
	-1   0    0    1   
$EndComp
Wire Wire Line
	8025 1900 8275 1900
Wire Wire Line
	8025 2050 8275 2050
Wire Wire Line
	7400 1900 7825 1900
Wire Wire Line
	8400 2900 8500 2900
Wire Wire Line
	8400 3000 8625 3000
$Comp
L power:GND #PWR0101
U 1 1
P 9250 3150
F 0 "#PWR0101" H 9250 2900 50  0001 C CNN
F 1 "GND" H 9250 3000 50  0000 C CNN
F 2 "" H 9250 3150 50  0001 C CNN
F 3 "" H 9250 3150 50  0001 C CNN
	1    9250 3150
	1    0    0    -1  
$EndComp
Wire Wire Line
	9325 3100 9250 3100
Wire Wire Line
	9250 3100 9250 3150
Wire Wire Line
	9325 3000 9225 3000
Wire Wire Line
	8800 3000 8800 3300
Wire Wire Line
	8750 3200 8750 2900
Wire Wire Line
	8750 2900 8825 2900
Wire Wire Line
	8400 3200 8750 3200
Wire Wire Line
	8800 3300 8400 3300
Wire Wire Line
	8400 4600 8500 4600
Wire Wire Line
	8500 4600 8500 4800
Wire Wire Line
	8500 4800 9400 4800
Text Label 9500 4000 0    60   ~ 0
MFP[3..5]
Wire Wire Line
	2950 4900 4750 4900
Wire Wire Line
	2950 5000 4750 5000
Text HLabel 4750 5000 2    60   BiDi ~ 0
SDA
Wire Wire Line
	2950 4600 4750 4600
Wire Wire Line
	3550 4500 4750 4500
Wire Wire Line
	2950 4400 4750 4400
Text HLabel 4750 4600 2    60   Output ~ 0
OUT
Text HLabel 4750 4500 2    60   Input ~ 0
DFS
Text HLabel 4750 4400 2    60   Input ~ 0
DCLK
Wire Wire Line
	8400 3900 9950 3900
Wire Wire Line
	8400 3600 9950 3600
Text HLabel 9950 3600 2    60   Input ~ 0
BCKIN
Text HLabel 9950 3700 2    60   Input ~ 0
LRCIN
Text HLabel 9950 3800 2    60   Input ~ 0
DIN
Text HLabel 9950 3900 2    60   Output ~ 0
DOUT
Wire Wire Line
	8400 3700 9950 3700
Wire Wire Line
	8400 3800 9950 3800
Text Label 8475 3200 0    60   ~ 0
HP_L
Text Label 8475 3300 0    60   ~ 0
HP_R
Text Label 8500 2650 1    60   ~ 0
LINEOUT_L
Text Label 8625 2650 1    60   ~ 0
LINEOUT_R
Text Label 9825 1950 0    60   ~ 0
LO_R
Text Label 9825 1750 0    60   ~ 0
LO_L
Wire Wire Line
	6075 3400 6600 3400
Wire Wire Line
	6600 3400 6600 3300
Wire Wire Line
	6600 3300 6700 3300
Text Label 6350 3050 0    60   ~ 0
IN1R
Text Label 6350 2900 0    60   ~ 0
IN1L
Text Label 6350 3200 0    60   ~ 0
IN2L
Text Label 6350 3400 0    60   ~ 0
IN2R
Text Label 5200 3200 0    60   ~ 0
LIL
Text Label 5200 3400 0    60   ~ 0
LIR
Text Label 4750 1950 0    60   ~ 0
FMLO
Text Label 4750 2150 0    60   ~ 0
FMRO
Text Label 4750 2900 0    60   ~ 0
FM_L
Text Label 4750 3050 0    60   ~ 0
FM_R
Text Label 6225 4100 0    60   ~ 0
LDO_SEL
Wire Wire Line
	6100 3850 6100 3900
Wire Wire Line
	6700 3900 6100 3900
Connection ~ 6100 3900
Wire Wire Line
	6100 3900 6100 4175
Text Label 6225 3900 0    60   ~ 0
REF
Text Label 1450 4100 0    60   ~ 0
FMI
Text Label 1450 4500 0    60   ~ 0
AMI
Text Label 1175 4700 0    60   ~ 0
RFGND
Text Label 1025 4500 0    60   ~ 0
AM
Text Label 1025 4100 0    60   ~ 0
FM
Text Label 1550 3000 0    60   ~ 0
VA3V3
Text Label 7400 2300 1    60   ~ 0
AVdd3V3
Text Label 7800 2300 1    60   ~ 0
DVdd
Text Label 6625 1800 0    60   ~ 0
LDOin-VIO
Wire Wire Line
	7300 5000 7100 5000
Wire Wire Line
	7100 5000 7100 4900
Connection ~ 7300 5000
Wire Wire Line
	8400 3500 9950 3500
Text Label 8500 3500 0    60   ~ 0
MCLK
Wire Wire Line
	9900 2050 9900 1950
Connection ~ 9900 1950
Wire Wire Line
	9900 1950 10175 1950
Wire Wire Line
	9750 2050 9750 1750
Connection ~ 9750 1750
Wire Wire Line
	9750 1750 10175 1750
Wire Wire Line
	8500 1750 8725 1750
Wire Wire Line
	9275 2125 9275 1950
Wire Wire Line
	9100 2125 9100 1750
Wire Wire Line
	9100 2325 9100 2375
Wire Wire Line
	9100 2375 9275 2375
Wire Wire Line
	9275 2375 9275 2325
Wire Wire Line
	9100 2375 9100 2425
Connection ~ 9100 2375
$Comp
L power:GND #PWR0102
U 1 1
P 9100 2425
F 0 "#PWR0102" H 9100 2175 50  0001 C CNN
F 1 "GND" H 9100 2275 50  0000 C CNN
F 2 "" H 9100 2425 50  0001 C CNN
F 3 "" H 9100 2425 50  0001 C CNN
	1    9100 2425
	1    0    0    -1  
$EndComp
Connection ~ 9100 1750
Wire Wire Line
	9100 1750 9350 1750
Connection ~ 9275 1950
Wire Wire Line
	9275 1950 9350 1950
Wire Wire Line
	8625 1950 8725 1950
Wire Wire Line
	9025 1750 9100 1750
Wire Wire Line
	9025 1950 9275 1950
Wire Wire Line
	8625 1950 8625 3000
Wire Wire Line
	8500 1750 8500 2900
$Comp
L Device:CP_Small C27
U 1 1
P 8925 2900
F 0 "C27" V 8975 3025 50  0000 C CNN
F 1 "47uF" V 8975 2750 50  0000 C CNN
F 2 "Capacitor_SMD:CP_Elec_4x4.5" H 8925 2900 50  0001 C CNN
F 3 "~" H 8925 2900 50  0001 C CNN
F 4 "CAP ALUM 47UF 20% 6.3V SMD " V 8925 2900 50  0001 C CNN "Description"
F 5 "Panasonic" V 8925 2900 50  0001 C CNN "Mfr"
F 6 "EEE-0JA470WR" V 8925 2900 50  0001 C CNN "Mfr PN"
	1    8925 2900
	0    -1   -1   0   
$EndComp
Wire Wire Line
	9025 2900 9325 2900
Wire Wire Line
	8800 3000 9025 3000
$Comp
L Device:CP_Small C28
U 1 1
P 9125 3000
F 0 "C28" V 9075 3150 50  0000 C CNN
F 1 "47uF" V 9075 2850 50  0000 C CNN
F 2 "Capacitor_SMD:CP_Elec_4x4.5" H 9125 3000 50  0001 C CNN
F 3 "~" H 9125 3000 50  0001 C CNN
F 4 "CAP ALUM 47UF 20% 6.3V SMD " V 9125 3000 50  0001 C CNN "Description"
F 5 "Panasonic" V 9125 3000 50  0001 C CNN "Mfr"
F 6 "EEE-0JA470WR" V 9125 3000 50  0001 C CNN "Mfr PN"
	1    9125 3000
	0    -1   -1   0   
$EndComp
$Comp
L Device:C_Small C9
U 1 1
P 9100 2225
F 0 "C9" H 9125 2150 50  0000 L CNN
F 1 "47nF" H 9125 2300 50  0000 L CNN
F 2 "Capacitor_SMD:C_0603_1608Metric" H 9100 2225 50  0001 C CNN
F 3 "" H 9100 2225 50  0001 C CNN
F 4 "CAP CER 47nF 25V 10% X7R 0603" H 2900 -675 50  0001 C CNN "Description"
	1    9100 2225
	-1   0    0    1   
$EndComp
$Comp
L Device:C_Small C11
U 1 1
P 9275 2225
F 0 "C11" H 9100 2150 50  0000 L CNN
F 1 "47nF" H 9075 2300 50  0000 L CNN
F 2 "Capacitor_SMD:C_0603_1608Metric" H 9275 2225 50  0001 C CNN
F 3 "" H 9275 2225 50  0001 C CNN
F 4 "CAP CER 47nF 25V 10% X7R 0603" H 3075 -675 50  0001 C CNN "Description"
	1    9275 2225
	-1   0    0    1   
$EndComp
Wire Bus Line
	9500 4000 9500 4700
$EndSCHEMATC
